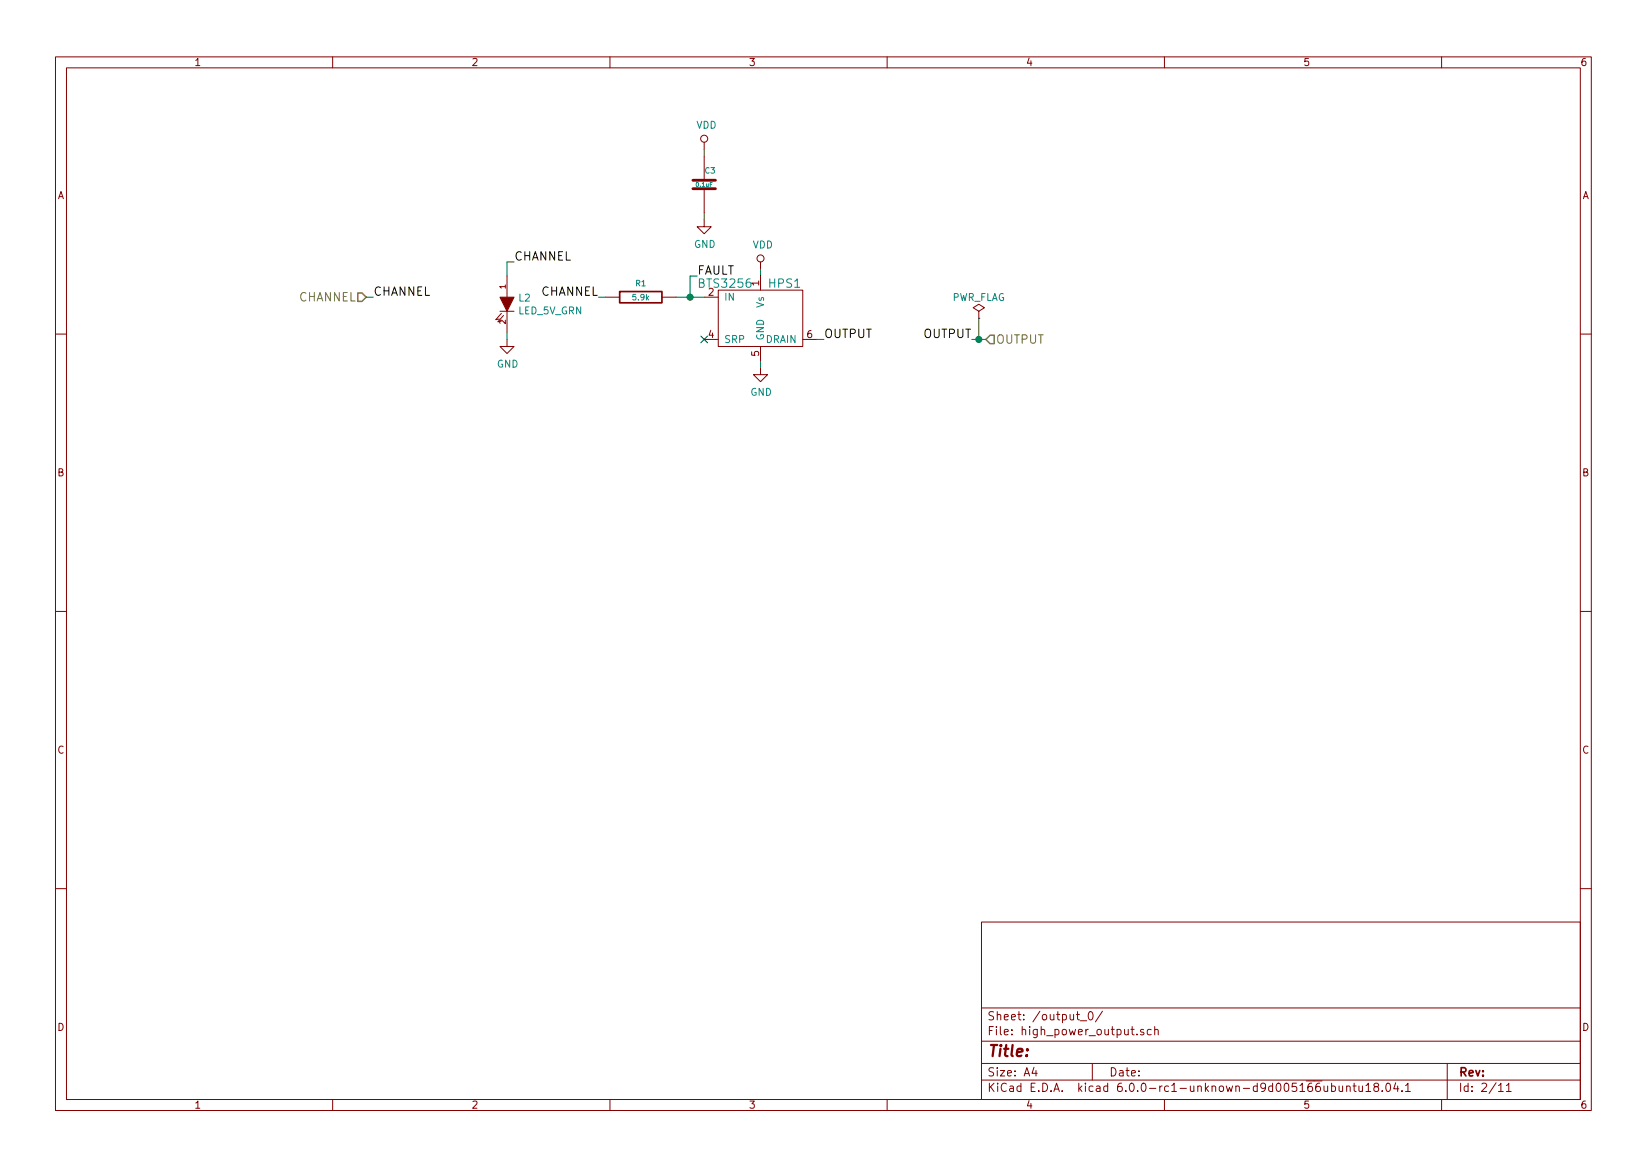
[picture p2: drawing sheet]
<svg xmlns="http://www.w3.org/2000/svg" width="297mm" height="210mm" viewBox="0 0 297 210" stroke-linecap="round" stroke-linejoin="round" font-family="sans-serif">
<g fill="none" stroke="#840000" stroke-width=".18">
<path d="M10 10.3h277v189.9h-277zM12 12.2h273v186.1h-273zM60 10.3v1.9M110 10.3v1.9M160 10.3v1.9M210 10.3v1.9M260 10.3v1.9M127 39.6v1.3h1.3l-1.3 1.3-1.3-1.3h1.3M127 25.6v1.3M127 28.2v4.3M127 34v4.3M90.2 56.1h2.5"/>
<path d="M90.4 56.5l-1 1.2 .6-.2M90.8 56.9l-1 1.1 .6-.1M91.4 49.8v3.8M91.4 56.1v3.8M109.2 53.6h2.6M119.4 53.6h2.5M127 53.6h2.5M129.5 52.3h15.3v10.2h-15.3zM137.2 47.2v1.3M137.2 49.8v2.5M176.5 56.1l1-.6-1-.6-1 .6 1 .6v1.3M176.5 57.4h.1"/>
<path d="M10 60.2h2M91.4 61.2v1.3h1.3l-1.3 1.2-1.2-1.2h1.2M127 61.2h2.5M137.2 66.3v1.3h1.2l-1.2 1.2-1.3-1.2h1.3M137.2 62.5v2.5M144.8 61.2h2.5M285 60.2h2M10 110.3h2M285 110.3h2M10 160.2h2M177 166.3h108v32h-108zM285 160.2h2"/>
<path d="M60 198.3v1.9M110 198.3v1.9M160 198.3v1.9M177 194.8h108M177 191.8h108M177 187.8h108M177 181.8h108M186.5 192.5l-.4 1h1M186.8 193v1M194.1 182.9h.6M194.3 182.4v1.3l.4 .2M194.8 184.1h1.2"/>
<path d="M196.5 182.5l.1-.1a.8 .8 0 0 1 .5 .8 .8 .8 0 0 1-.5 .7 1 1 0 0 1-.1-1.4zM197 191.8v3M198.8 182.3l-1.2 2M205.1 186.5v.1M206.2 185.7l-.3-.1-.2 .2 .1 .2 .4 .2v.3h-.5M207.6 185.7l-.4-.1-.3 .3 .1 .6 .2 .1 .4-.1M208.3 185.7l.2-.1 .3 .1 .1 .9M208.3 185.1v1.5M210 198.3v1.9M238.8 195.8v.8a.39 .39 0 0 0 .6 .1M239.4 195.8v1M240.2 195.9l.4-.1 .3 .3-.1 .6-.2 .1-.4-.1"/>
<path d="M240.2 195.3v1.5M241.5 195.8v.8a.37 .37 0 0 0 .6 .1M242.1 195.8v1M242.9 196v-.1a.37 .37 0 0 1 .6 .1v.8M242.9 195.8v1M244 195.8h.6M244.2 195.3v1.3l.4 .2M245.1 195.8v.9l.4 .1 .2-.1M245.7 195.8v1M246.4 195.8l.4-.5v1.5M246.4 196.8h.8M248.1 196l-.3-.3 .1-.2 .2-.2 .4 .1 .1 .2-.1 .3-.4 .1-.3 .3 .1 .4 .2 .1 .4-.1 .1-.2v-.2l-.2-.3"/>
<path d="M249.3 196.7v.1M250.1 195.5l.3-.2a.94 .94 0 0 1 0 1.5 .82 .82 0 0 1-.3-1.3zM251.7 195.2l-.3 1.1h.9M252.1 195.8v1M252.9 196.7v.1M253.5 195.8l.4-.5v1.5M253.5 196.8h.9M260 198.3v1.9M261 191.8v6.5M270.3 195.8l.4-.5v1.5M270.3 196.8h.8M271.7 195.8l.4-.5v1.5"/>
<path d="M271.7 196.8h.8"/>
<circle cx="127" cy="25" r=".63"/>
<circle cx="137.2" cy="46.6" r=".63"/>
</g>
<path d="M64.5 52.8h.8l.7 .8-.7 .8h-.8zM178.6 60.4h.7v1.6h-.7l-.8-.8z" fill="none" stroke="#848400" stroke-width=".25"/>
<g fill="none" stroke="#008400" stroke-width=".18">
<path d="M127 26.9v1.3M127 38.3v1.3M66 53.6h1.3M91.4 59.9v1.3M92.7 47.2h-1.3v2.6M107.9 53.6h1.3M121.9 53.6h5.1M125.7 49.8h-1.2v3.8M137.2 48.5v1.3M176.5 57.4v3.8M137.2 65v1.3M147.3 61.2h1.3"/>
<path d="M175.3 61.2h2.5"/>
</g>
<g fill="#008400" stroke="#008400" stroke-width=".25">
<circle cx="124.5" cy="53.6" r=".51"/>
<circle cx="176.5" cy="61.2" r=".51"/>
</g>
<path d="M126.4 60.6l1.2 1.2M127.6 60.6l-1.2 1.2" fill="none" stroke="#000084" stroke-width=".18"/>
<path d="M111.8 52.6h7.6v2h-7.6z" fill="none" stroke="#840000" stroke-width=".3"/>
<path d="M125 34h4M125 32.5h4" fill="none" stroke="#840000" stroke-width=".51"/>
<path d="M90.2 53.6h2.5l-1.3 2.5z" fill="#840000" stroke="#840000" stroke-width=".18"/>
<text font-size="2.8" fill="#840000" x="178" y="190.5">Title:</text>
<g font-size="2.1">
<text x="92.7" y="47">CHANNEL</text>
<text x="67.3" y="53.3">CHANNEL</text>
<text x="97.6" y="53.3">CHANNEL</text>
<text x="148.6" y="61">OUTPUT</text>
<text x="166.5" y="61">OUTPUT</text>
</g>
<g font-size="2.1" fill="#008484">
<text x="125.7" y="49.5">FAULT</text>
<text x="126.3" y="51.9">BTS3256</text>
<text x="138.7" y="51.9">HPS1</text>
</g>
<g font-size="2.1" fill="#848400">
<text x="53.9" y="54.4">CHANNEL</text>
<text x="179.6" y="62">OUTPUT</text>
</g>
<g font-size="2.1" fill="#840000">
<text x="178" y="184">Sheet: /output_0/</text>
<text x="178" y="186.7">File: high_power_output.sch</text>
<text x="178" y="196.9">KiCad E.D.A. kicad 6.0.0-rc1-unknown-d9d005166ubuntu18.04.1</text>
<text x="178" y="194.1">Size: A4</text>
<text x="200" y="194.1">Date:</text>
<text x="263" y="194.1">Rev:</text>
<text x="263" y="196.9">Id: 2/11</text>
</g>
<g font-size="1.8" fill="#840000">
<text x="35" y="11.9">1</text>
<text x="85" y="11.9">2</text>
<text x="135" y="11.9">3</text>
<text x="185" y="11.9">4</text>
<text x="235" y="11.9">5</text>
<text x="285" y="11.9">6</text>
<text x="10.4" y="35.9">A</text>
<text x="285.4" y="35.9">A</text>
<text x="127.8" y="53.3">2</text>
<text x="136.9" y="51.5" transform="rotate(-90 136.9 51.5)">1</text>
<text x="127.8" y="61">4</text>
<text x="136.9" y="64.2" transform="rotate(-90 136.9 64.2)">5</text>
<text x="145.6" y="61">6</text>
<text x="10.4" y="85.9">B</text>
<text x="285.4" y="85.9">B</text>
<text x="10.4" y="135.9">C</text>
<text x="285.4" y="135.9">C</text>
<text x="10.4" y="185.9">D</text>
<text x="285.4" y="185.9">D</text>
<text x="35" y="199.9">1</text>
<text x="85" y="199.9">2</text>
<text x="135" y="199.9">3</text>
<text x="185" y="199.9">4</text>
<text x="235" y="199.9">5</text>
<text x="285" y="199.9">6</text>
</g>
<g font-size="1.8" fill="#008484">
<text x="125.6" y="23.2">VDD</text>
<text x="125.2" y="44.7">GND</text>
<text x="135.7" y="44.8">VDD</text>
<text x="93.5" y="56.7">LED_5V_GRN</text>
<text x="93.6" y="54.4">L2</text>
<text x="130.6" y="54.2">IN</text>
<text x="137.8" y="55.5" transform="rotate(-90 137.8 55.5)">Vs</text>
<text x="171.6" y="54.3">PWR_FLAG</text>
<text x="130.6" y="61.8">SRP</text>
<text x="137.8" y="61.5" transform="rotate(-90 137.8 61.5)">GND</text>
<text x="138.2" y="61.8">DRAIN</text>
<text x="89.6" y="66.3">GND</text>
<text x="135.3" y="71.4">GND</text>
</g>
<g font-size="1.4" fill="#008484">
<text x="127.2" y="31.3">C3</text>
<text x="114.7" y="51.6">R1</text>
<text x="114.2" y="54.1">5.9k</text>
</g>
<g font-size="1.4" fill="#840000">
<text x="91.2" y="52.1" transform="rotate(-90 91.2 52.1)">1</text>
<text x="91.2" y="58.4" transform="rotate(-90 91.2 58.4)">2</text>
</g>
<text font-size="1.1" fill="#008484" x="125.6" y="33.7">0.1uF</text>
</svg>
